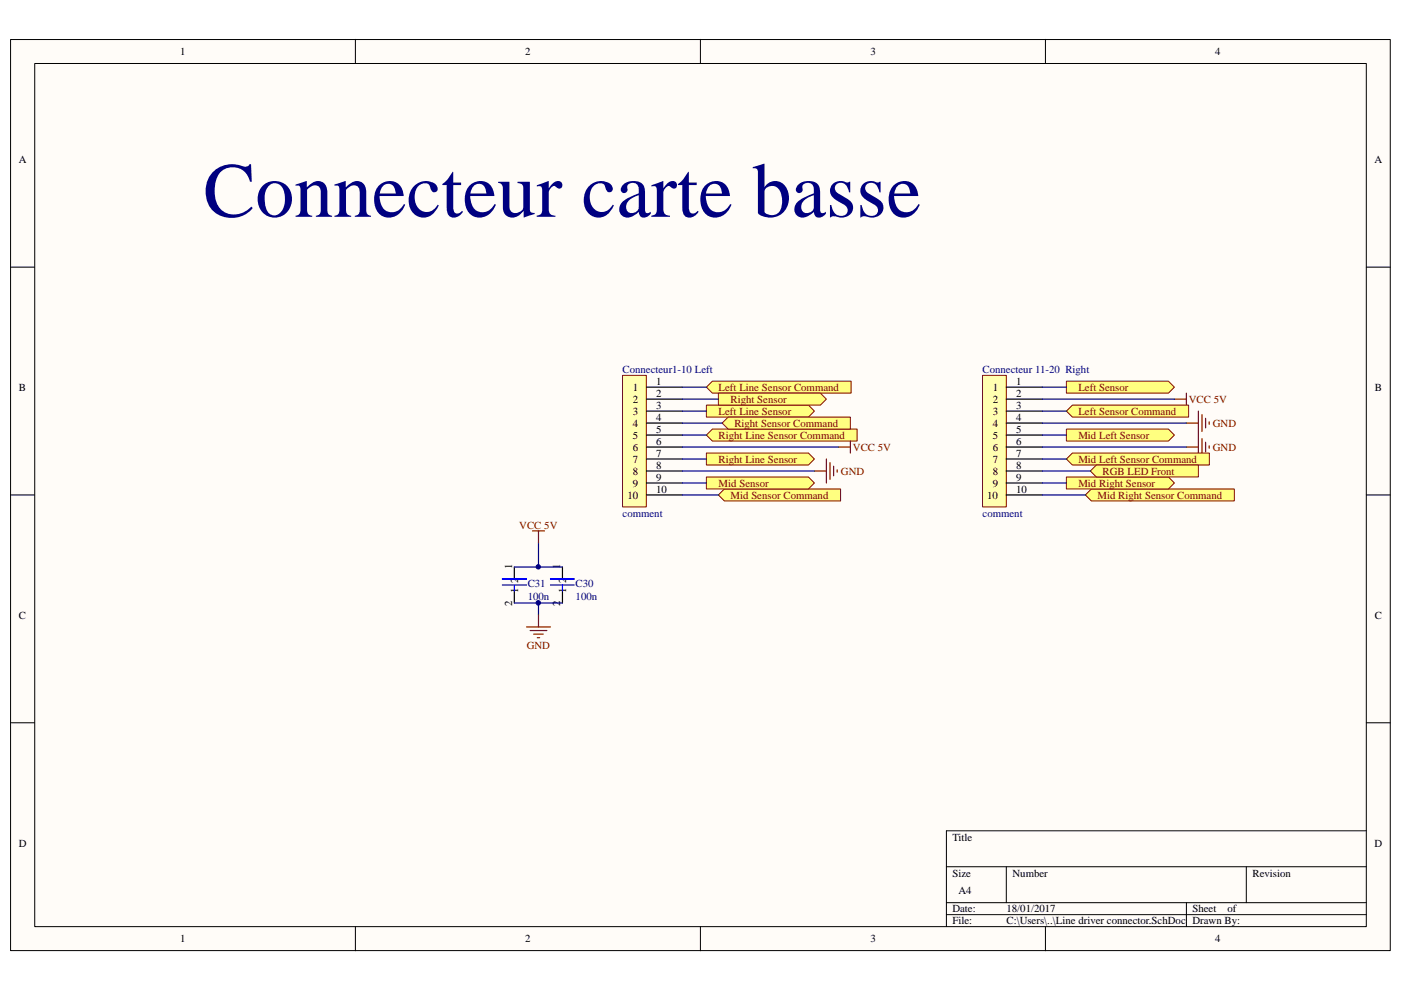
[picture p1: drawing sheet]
<svg xmlns="http://www.w3.org/2000/svg" width="297mm" height="210mm" viewBox="0 0 297 210" stroke-linecap="round" stroke-linejoin="round" font-family="sans-serif">
<path d="M2.3 8.4h292.5v193.1h-292.5z" fill="#fffcf8"/>
<path d="M2.2 8.4h292.6v193.1h-292.6z" fill="none" stroke="#000" stroke-width=".21"/>
<path d="M7.4 13.5h282.3v183h-282.3z" fill="#fffcf8"/>
<g fill="none" stroke="#000" stroke-width=".21">
<path d="M7.4 13.5h282.3v183h-282.3zM75.3 8.3v5.1M148.5 8.3v5.1M221.7 8.3v5.1M2.2 56.6h5.1M289.7 56.6h5.1M2.2 104.9h5.1M289.7 104.9h5.1M2.2 153.2h5.1M289.7 153.2h5.1M289.7 176.1h-89v20.4M75.3 196.5v5.1"/>
<path d="M148.5 196.5v5.1M200.7 183.8h89M200.7 191.4h89M200.7 193.9h89M213.4 183.8v7.6M221.7 196.5v5.1M251.5 191.4v5.1M264.2 183.8v7.6"/>
</g>
<path d="M249 84.6h2.5M251.5 83.4v2.5M251.5 94.8h2.6M251.5 89.7h2.6M254.1 87.2v10.1M254.8 87.9v3.6M254.8 93v3.6M255.6 88.7v2M255.6 93.8v2M256.4 89.5v.5M256.4 94.5v.5" fill="none" stroke="#800000" stroke-width=".25"/>
<path d="M119.2 120.2v2.6M119.2 125.3v2.5" fill="none" stroke="#000" stroke-width=".25"/>
<path d="M116.7 122.8h5.1M116.7 124h5.1M119.2 124v1.3" fill="none" stroke="#00f" stroke-width=".25"/>
<path d="M149.8 82.1l1.2-1.3h29.5v2.6h-29.5z" fill-rule="evenodd" fill="#ffff80"/>
<path d="M149.8 82.1l1.2-1.3h29.5v2.6h-29.5z" fill="none" stroke="#800000" stroke-width=".21"/>
<path d="M149.8 92.2l1.2-1.2h30.7v2.5h-30.7z" fill-rule="evenodd" fill="#ffff80"/>
<path d="M149.8 92.2l1.2-1.2h30.7v2.5h-30.7z" fill="none" stroke="#800000" stroke-width=".21"/>
<path d="M149.8 85.9h21.6l1.3 1.3-1.3 1.2h-21.6z" fill-rule="evenodd" fill="#ffff80"/>
<path d="M149.8 85.9h21.6l1.3 1.3-1.3 1.2h-21.6z" fill="none" stroke="#800000" stroke-width=".21"/>
<path d="M149.8 96.1h21.6l1.3 1.2-1.3 1.3h-21.6z" fill-rule="evenodd" fill="#ffff80"/>
<path d="M149.8 96.1h21.6l1.3 1.2-1.3 1.3h-21.6z" fill="none" stroke="#800000" stroke-width=".21"/>
<path d="M153.1 89.7l1.3-1.3h25.9v2.6h-25.9z" fill-rule="evenodd" fill="#ffff80"/>
<path d="M153.1 89.7l1.3-1.3h25.9v2.6h-25.9z" fill="none" stroke="#800000" stroke-width=".21"/>
<path d="M230.1 104.9l1.3-1.2h30.3v2.5h-30.3z" fill-rule="evenodd" fill="#ffff80"/>
<path d="M230.1 104.9l1.3-1.2h30.3v2.5h-30.3z" fill="none" stroke="#800000" stroke-width=".21"/>
<path d="M152.3 104.9l1.3-1.2h24.6v2.5h-24.6z" fill-rule="evenodd" fill="#ffff80"/>
<path d="M152.3 104.9l1.3-1.2h24.6v2.5h-24.6z" fill="none" stroke="#800000" stroke-width=".21"/>
<path d="M226.1 97.3l1.3-1.2h29v2.5h-29z" fill-rule="evenodd" fill="#ffff80"/>
<path d="M226.1 97.3l1.3-1.2h29v2.5h-29z" fill="none" stroke="#800000" stroke-width=".21"/>
<path d="M226.1 87.2l1.3-1.3h24.6v2.5h-24.6z" fill-rule="evenodd" fill="#ffff80"/>
<path d="M226.1 87.2l1.3-1.3h24.6v2.5h-24.6z" fill="none" stroke="#800000" stroke-width=".21"/>
<path d="M152.3 83.4h21.6l1.3 1.2-1.3 1.3h-21.6z" fill-rule="evenodd" fill="#ffff80"/>
<path d="M152.3 83.4h21.6l1.3 1.2-1.3 1.3h-21.6z" fill="none" stroke="#800000" stroke-width=".21"/>
<path d="M226.1 101.1h21.6l1.3 1.3-1.3 1.3h-21.6z" fill-rule="evenodd" fill="#ffff80"/>
<path d="M226.1 101.1h21.6l1.3 1.3-1.3 1.3h-21.6z" fill="none" stroke="#800000" stroke-width=".21"/>
<path d="M149.8 101.1h21.6l1.3 1.3-1.3 1.3h-21.6z" fill-rule="evenodd" fill="#ffff80"/>
<path d="M149.8 101.1h21.6l1.3 1.3-1.3 1.3h-21.6z" fill="none" stroke="#800000" stroke-width=".21"/>
<path d="M226.1 91h21.6l1.3 1.2-1.3 1.3h-21.6z" fill-rule="evenodd" fill="#ffff80"/>
<path d="M226.1 91h21.6l1.3 1.2-1.3 1.3h-21.6z" fill="none" stroke="#800000" stroke-width=".21"/>
<path d="M226.1 80.8h21.6l1.3 1.3-1.3 1.3h-21.6z" fill-rule="evenodd" fill="#ffff80"/>
<path d="M226.1 80.8h21.6l1.3 1.3-1.3 1.3h-21.6z" fill="none" stroke="#800000" stroke-width=".21"/>
<path d="M231.2 99.9l1.2-1.3h21.7v2.5h-21.7z" fill-rule="evenodd" fill="#ffff80"/>
<path d="M231.2 99.9l1.2-1.3h21.7v2.5h-21.7z" fill="none" stroke="#800000" stroke-width=".21"/>
<path d="M132 79.6h5v27.9h-5z" fill="#ffffb0"/>
<path d="M132 79.6h5v27.9h-5z" fill="none" stroke="#800000" stroke-width=".21"/>
<path d="M137.1 82.1h7.6M137.1 84.6h7.6M137.1 87.2h7.6M137.1 89.7h7.6M137.1 92.2h7.6M137.1 94.8h7.6M137.1 97.3h7.6M137.1 99.9h7.6M137.1 102.4h7.6M137.1 104.9h7.6" fill="none" stroke="#000" stroke-width=".25"/>
<path d="M208.4 79.6h5v27.9h-5z" fill="#ffffb0"/>
<path d="M208.3 79.6h5.1v27.9h-5.1z" fill="none" stroke="#800000" stroke-width=".21"/>
<path d="M213.4 82.1h7.6M213.4 84.6h7.6M213.4 87.2h7.6M213.4 89.7h7.6M213.4 92.2h7.6M213.4 94.8h7.6M213.4 97.3h7.6M213.4 99.9h7.6M213.4 102.4h7.6M213.4 104.9h7.6M109 120.2v2.6M109 125.3v2.5" fill="none" stroke="#000" stroke-width=".25"/>
<g fill="none" stroke="#000080" stroke-width=".25">
<path d="M144.7 82.1h5.1M144.7 87.2h5.1M144.7 92.2h5.1M144.7 97.3h5.1M144.7 94.8h33.1M144.7 99.9h28M144.7 84.6h7.6M144.7 89.7h8.4M221 82.1h5.1M221 87.2h5.1M221 92.2h5.1M221 97.3h5.1"/>
<path d="M221 94.8h30.5M221 99.9h10.2M221 84.6h28M221 89.7h30.5M114.2 115.1v5.1M144.7 102.4h5.1M144.7 104.9h7.6M221 102.4h5.1M221 104.9h9.1M109 120.2h10.2M109 127.8h10.2"/>
</g>
<path d="M172.7 99.9h2.5M175.2 97.3v5.1M176 98.1v3.5M176.7 98.8v2.1M177.5 99.6v.5M177.8 94.8h2.5M180.3 93.5v2.6" fill="none" stroke="#800000" stroke-width=".25"/>
<path d="M106.5 122.8h5.1M106.5 124h5.1M109 124v1.3" fill="none" stroke="#00f" stroke-width=".25"/>
<circle cx="114.1" cy="120.2" r=".46" fill="#000080"/>
<circle cx="114.1" cy="120.2" r=".46" fill="none" stroke="#000080" stroke-width=".21"/>
<path d="M114.2 127.8v2.6" fill="none" stroke="#000080" stroke-width=".25"/>
<circle cx="114.1" cy="127.8" r=".47" fill="#000080"/>
<circle cx="114.1" cy="127.8" r=".47" fill="none" stroke="#000080" stroke-width=".21"/>
<path d="M112.9 112.6h2.5M114.2 112.6v2.5M111.6 132.9h5.1M112.4 133.7h3.5M113.2 134.5h2M113.9 135.2h.5M114.2 130.4v2.5" fill="none" stroke="#800000" stroke-width=".25"/>
<text font-size="16.5" fill="#000080" x="43.1" y="46">Connecteur carte basse</text>
<g font-size="2.3">
<text x="38.2" y="11.7">1</text>
<text x="111.4" y="11.7">2</text>
<text x="184.5" y="11.7">3</text>
<text x="257.6" y="11.7">4</text>
<text x="4" y="34.5">A</text>
<text x="291.4" y="34.5">A</text>
<text x="4" y="82.8">B</text>
<text x="134.2" y="82.8">1</text>
<text x="139.1" y="81.6">1</text>
<text x="210.5" y="82.8">1</text>
<text x="215.4" y="81.6">1</text>
<text x="291.5" y="82.8">B</text>
<text x="134.2" y="85.4">2</text>
<text x="134.2" y="88">3</text>
<text x="139.1" y="84.1">2</text>
<text x="139.1" y="86.7">3</text>
<text x="139.1" y="89.2">4</text>
<text x="210.5" y="85.4">2</text>
<text x="210.5" y="88">3</text>
<text x="215.4" y="84.1">2</text>
<text x="215.4" y="86.7">3</text>
<text x="215.4" y="89.2">4</text>
<text x="134.2" y="90.5">4</text>
<text x="134.2" y="93">5</text>
<text x="134.2" y="95.6">6</text>
<text x="139.1" y="91.8">5</text>
<text x="139.1" y="94.3">6</text>
<text x="210.5" y="90.5">4</text>
<text x="210.5" y="93">5</text>
<text x="210.5" y="95.6">6</text>
<text x="215.4" y="91.8">5</text>
<text x="215.4" y="94.3">6</text>
<text x="134.2" y="98.1">7</text>
<text x="134.2" y="100.7">8</text>
<text x="139.1" y="96.9">7</text>
<text x="139.1" y="99.4">8</text>
<text x="139.1" y="101.9">9</text>
<text x="210.5" y="98.1">7</text>
<text x="210.5" y="100.7">8</text>
<text x="215.4" y="96.9">7</text>
<text x="215.4" y="99.4">8</text>
<text x="215.4" y="101.9">9</text>
<text x="133" y="105.7">10</text>
<text x="134.2" y="103.2">9</text>
<text x="139.1" y="104.5">10</text>
<text x="209.3" y="105.7">10</text>
<text x="210.5" y="103.2">9</text>
<text x="215.4" y="104.5">10</text>
<text x="108.6" y="120.7" transform="rotate(-90 108.6 120.7)">1</text>
<text x="109.9" y="125.7" transform="rotate(-90 109.9 125.7)">1</text>
<text x="109.9" y="123.5" transform="rotate(-90 109.9 123.5)">2</text>
<text x="118.8" y="120.7" transform="rotate(-90 118.8 120.7)">1</text>
<text x="120.1" y="125.7" transform="rotate(-90 120.1 125.7)">1</text>
<text x="120.1" y="123.5" transform="rotate(-90 120.1 123.5)">2</text>
<text x="4" y="131.2">C</text>
<text x="108.6" y="128.5" transform="rotate(-90 108.6 128.5)">2</text>
<text x="118.8" y="128.5" transform="rotate(-90 118.8 128.5)">2</text>
<text x="291.5" y="131.2">C</text>
<text x="4" y="179.5">D</text>
<text x="201.9" y="178.2">Title</text>
<text x="291.4" y="179.5">D</text>
<text x="201.9" y="185.8">Size</text>
<text x="214.7" y="185.8">Number</text>
<text x="265.6" y="185.8">Revision</text>
<text x="203.2" y="189.7">A4</text>
<text x="201.9" y="193.5">Date:</text>
<text x="201.9" y="196">File:</text>
<text x="213.4" y="196">C:\Users\..\Line driver connector.SchDoc Drawn By:</text>
<text x="213.4" y="193.5">18/01/2017</text>
<text x="252.8" y="193.5">Sheet</text>
<text x="260.3" y="193.5">of</text>
<text x="38.2" y="199.8">1</text>
<text x="111.4" y="199.8">2</text>
<text x="184.5" y="199.8">3</text>
<text x="257.6" y="199.8">4</text>
</g>
<g font-size="2.3" fill="#000080">
<text x="132" y="79">Connecteur1-10 Left</text>
<text x="208.3" y="79">Connecteur 11-20 Right</text>
<text x="132" y="109.6">comment</text>
<text x="208.3" y="109.6">comment</text>
<text x="111.9" y="124.5">C31</text>
<text x="122" y="124.5">C30</text>
<text x="111.9" y="127.1">100n</text>
<text x="122" y="127.1">100n</text>
</g>
<g font-size="2.3" fill="#800000">
<text x="152.4" y="82.8">Left Line Sensor Command</text>
<text x="228.6" y="82.8">Left Sensor</text>
<text x="152.4" y="88">Left Line Sensor</text>
<text x="154.9" y="85.4">Right Sensor</text>
<text x="228.6" y="88">Left Sensor Command</text>
<text x="252" y="85.4">VCC 5V</text>
<text x="152.4" y="93">Right Line Sensor Command</text>
<text x="155.7" y="90.5">Right Sensor Command</text>
<text x="180.8" y="95.6">VCC 5V</text>
<text x="228.6" y="93">Mid Left Sensor</text>
<text x="257.1" y="95.6">GND</text>
<text x="257.1" y="90.5">GND</text>
<text x="152.4" y="98.1">Right Line Sensor</text>
<text x="178.3" y="100.7">GND</text>
<text x="228.6" y="98.1">Mid Left Sensor Command</text>
<text x="233.8" y="100.7">RGB LED Front</text>
<text x="152.4" y="103.2">Mid Sensor</text>
<text x="154.9" y="105.7">Mid Sensor Command</text>
<text x="228.6" y="103.2">Mid Right Sensor</text>
<text x="232.7" y="105.7">Mid Right Sensor Command</text>
<text x="110.1" y="112.1">VCC 5V</text>
<text x="111.7" y="137.5">GND</text>
</g>
</svg>
